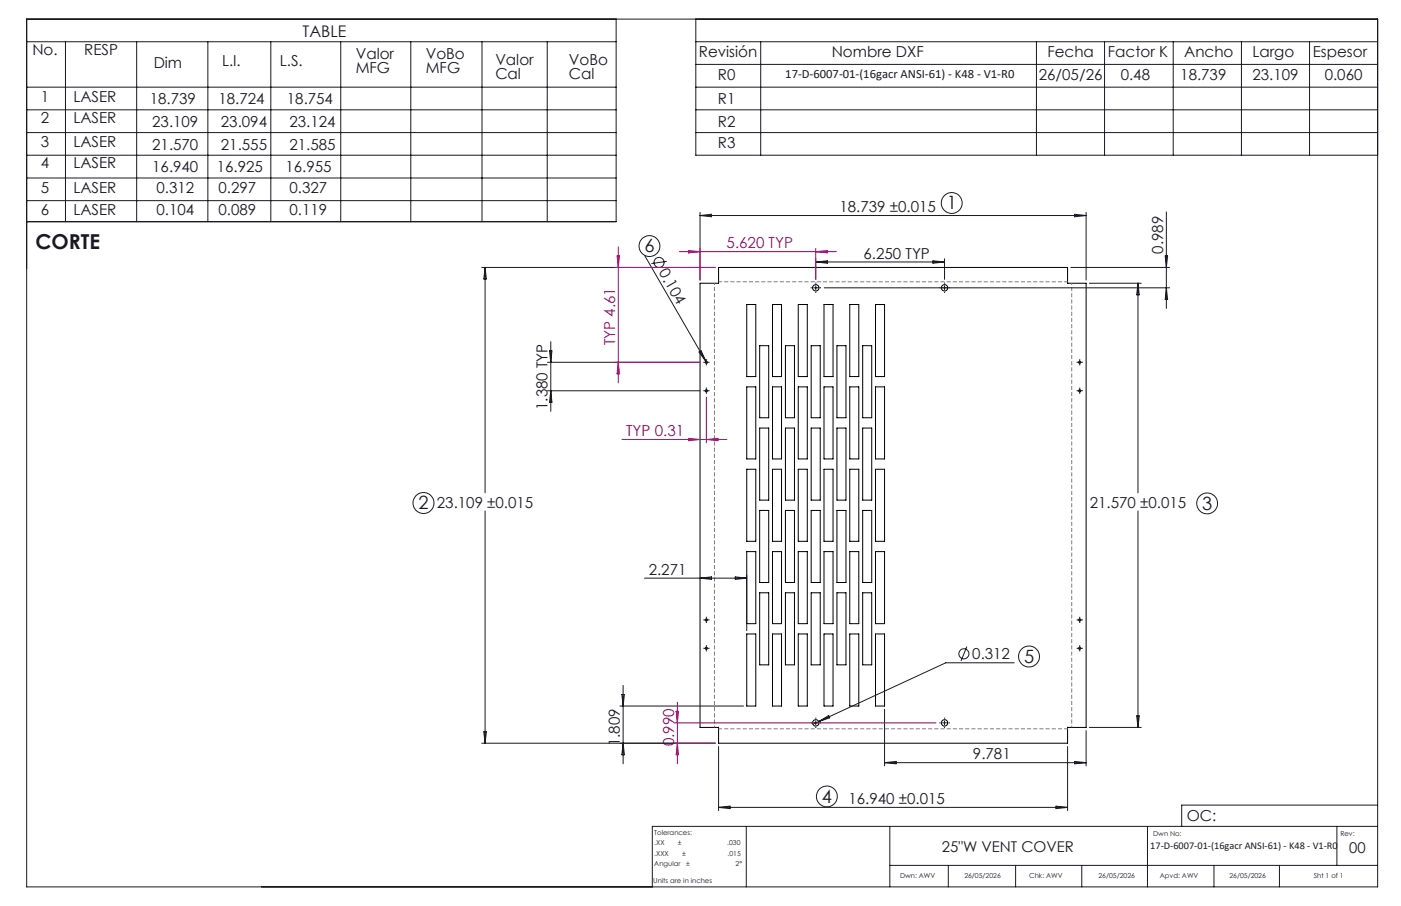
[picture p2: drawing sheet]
<svg xmlns="http://www.w3.org/2000/svg" width="432mm" height="279mm" viewBox="0 0 432 279" stroke-linecap="round" stroke-linejoin="round" font-family="sans-serif">
<g fill="none" stroke="#000" stroke-width=".31">
<path d="M215.8 87.3l5.7 .1v-4.9h107.5v4.9l5.8-.1v137h-5.8v4.9h-107.5v-4.9h-5.7zM221.4 87.3v.1M230.2 93.9h2.7v22.2h-2.7zM238.1 93.9h2.8v22.2h-2.8zM246 93.9h2.8v22.2h-2.8zM254 93.9h2.8v22.2h-2.8zM261.9 93.9h2.8v22.2h-2.8zM269.8 93.9h2.8v22.2h-2.8zM329.1 87.3v.1M230.2 119.3h2.7v22.2h-2.7zM234.1 106.6h2.8v22.2h-2.8zM238.1 119.3h2.8v22.2h-2.8z"/>
<path d="M242.1 106.6h2.8v22.2h-2.8zM246 119.3h2.8v22.2h-2.8zM250 106.6h2.8v22.2h-2.8zM254 119.3h2.8v22.2h-2.8zM258 106.6h2.7v22.2h-2.7zM261.9 119.3h2.8v22.2h-2.8zM265.9 106.6h2.8v22.2h-2.8zM269.8 119.3h2.8v22.2h-2.8zM234.1 132h2.8v22.2h-2.8zM242.1 132h2.8v22.2h-2.8zM250 132h2.8v22.2h-2.8zM258 132h2.7v22.2h-2.7z"/>
<path d="M265.9 132h2.8v22.2h-2.8zM230.2 144.7h2.7v22.2h-2.7zM234.1 157.4h2.8v22.2h-2.8zM238.1 144.7h2.8v22.2h-2.8zM242.1 157.4h2.8v22.2h-2.8zM246 144.7h2.8v22.2h-2.8zM250 157.4h2.8v22.2h-2.8zM254 144.7h2.8v22.2h-2.8zM258 157.4h2.7v22.2h-2.7zM261.9 144.7h2.8v22.2h-2.8zM265.9 157.4h2.8v22.2h-2.8zM269.8 144.7h2.8v22.2h-2.8z"/>
<path d="M230.2 170.1h2.7v22.2h-2.7zM238.1 170.1h2.8v22.2h-2.8zM246 170.1h2.8v22.2h-2.8zM254 170.1h2.8v22.2h-2.8zM261.9 170.1h2.8v22.2h-2.8zM269.8 170.1h2.8v22.2h-2.8zM230.2 195.5h2.7v22.2h-2.7zM234.1 182.8h2.8v22.2h-2.8zM238.1 195.5h2.8v22.2h-2.8zM242.1 182.8h2.8v22.2h-2.8zM246 195.5h2.8v22.2h-2.8zM250 182.8h2.8v22.2h-2.8z"/>
<path d="M254 195.5h2.8v22.2h-2.8zM258 182.8h2.7v22.2h-2.7zM261.9 195.5h2.8v22.2h-2.8zM265.9 182.8h2.8v22.2h-2.8zM269.8 195.5h2.8v22.2h-2.8zM221.4 224.3h.1M329.1 224.3h.1"/>
<circle cx="251.4" cy="88.8" r=".98"/>
<circle cx="291.1" cy="88.8" r=".98"/>
<circle cx="217.7" cy="111.7" r=".33"/>
<circle cx="332.8" cy="111.7" r=".33"/>
<circle cx="217.7" cy="120.5" r=".34"/>
<circle cx="332.8" cy="120.5" r=".34"/>
<circle cx="217.7" cy="191.2" r=".33"/>
<circle cx="217.7" cy="199.9" r=".33"/>
<circle cx="332.8" cy="199.9" r=".33"/>
<circle cx="332.8" cy="191.2" r=".33"/>
<circle cx="251.4" cy="222.9" r=".99"/>
<circle cx="291.1" cy="222.9" r=".99"/>
</g>
<g fill="none" stroke="#191924" stroke-width=".31">
<path d="M8.2 5.9h416.4v267.6h-416.4zM8.2 12.9h181.7M20.2 12.9v55.5M42.1 12.9v55.5M64.1 12.9v55.5M83.5 12.9v55.5M105 12.9v55.5M126.6 12.9v55.5M148.6 12.9v55.5M168.7 12.9v55.5M189.9 5.9v62.5h-181.7M214.5 12.9h210.1"/>
<path d="M214.5 5.9v42h210.1M214.5 19.9h210.1M234.5 12.9v35M319.4 12.9v35M340.4 12.9v35M361.6 12.9v35M382.6 12.9v35M403.6 12.9v35M8.2 26.9h181.7M8.2 33.9h181.7M214.5 26.9h210.1M214.5 33.9h210.1"/>
<path d="M8.2 40.9h181.7M8.2 47.9h181.7M8.2 54.9h181.7M214.5 40.9h210.1M8.2 61.9h181.7M198.7 78.8l18.9 32.6M215.8 65.5v20.9M215.8 66.5h119M215.8 66.5l3.5-.4v.8zM251.4 79.8v6.3M291.1 79.8v6.3M331.2 66.1l3.6 .4-3.6 .4z"/>
<path d="M334.8 65.5v20.9M359.1 78.9h.8l-.4 3.6zM359.5 65.4v29.7M148.5 82.5h72M149.5 82.5v69.5M149.5 82.5l.4 3.5h-.8zM205.5 80.6l-4.7 .7M250.8 88.8h1.3M251.4 88.1v1.3M251.4 80.8h39.7M251.4 80.8l3.6-.4v.8zM254 88.8h106.5"/>
<path d="M287.5 80.4l3.6 .4-3.6 .4zM291.1 88.1v1.3M330 82.5h30.5M335.7 87.3h16.1M350.7 87.3v64.7M350.7 87.3l.4 3.6h-.8zM359.5 88.8l.4 3.5h-.8zM168.7 111.7h47.1M169.4 108.2h.7l-.3 3.5zM169.8 105.4v21.5M215.4 108.5l.7-.3 1.5 3.2zM217.1 111.7h1.2"/>
<path d="M217.6 111.4l.3 .6M217.7 111.1v1.3M217.7 119.9v1.2M332.1 111.7h1.3M332.8 111.1v1.3M332.8 119.9v1.2M168.7 120.5h47.1M169.8 120.5l.3 3.6h-.7zM217.1 120.5h1.2M332.1 120.5h1.3M149.5 157.6v71.6M350.7 157.6v66.7"/>
<path d="M198.6 178.3h31.6M215.8 178.3l3.5-.4v.8zM226.6 177.9l3.6 .4-3.6 .4zM230.2 177.3v17.2M217.1 200h1.2M217.1 191.2h1.2M217.7 190.6v1.2M217.7 199.3v1.3M298 199.4l-1.8 4.4M332.1 200h1.3M332.1 191.2h1.3M332.8 190.6v1.2"/>
<path d="M332.8 199.3v1.3M191.1 217.7h38.1M191.7 214.2h.7l-.3 3.5zM192.1 211.4v24.1M272.6 218.7v17.5M312.6 204.4h-21.1l-39.2 18.1M148.5 229.2h72M149.1 225.7h.8l-.4 3.5zM192.1 229.2l.3 3.6h-.7zM221.5 230.2v19.8M250.8 222.9h1.3M251.4 222.3v1.3"/>
<path d="M252.3 222.5l-1.8 .8M252.3 222.5l3.1-1.8 .3 .7zM272.6 235.2h62.2M272.6 235.2l3.6-.4v.7zM290.5 222.9h1.2M291.1 222.3v1.3M329 230.2v19.8M331.2 234.8l3.6 .4-3.6 .3zM334.8 225.3v10.9M335.7 224.3h16.1M350.3 220.8h.8l-.4 3.5zM221.5 249h107.5"/>
<path d="M221.5 249l3.5-.4v.8zM230 254.8v18.7M274.2 254.8v18.7M325.5 248.6l3.5 .4-3.5 .4zM353.7 254.8v18.7M412 254.8v12.1M424.6 254.8h-223.6v18.7M424.6 248.3h-60.4v6.5M274.2 266.9h150.4M292.3 266.9v6.6M313 266.9v6.6M333.4 266.9v6.6"/>
<path d="M374.2 266.9v6.6M394.3 266.9v6.6"/>
<circle cx="200.2" cy="75.9" r="3.2"/>
<circle cx="293.3" cy="62.6" r="3.2"/>
<circle cx="203.1" cy="80.9" r="1.55"/>
<circle cx="130.5" cy="155.1" r="3.2"/>
<circle cx="372" cy="155.2" r="3.2"/>
<circle cx="297.1" cy="201.6" r="1.56"/>
<circle cx="317.2" cy="202.5" r="3.2"/>
<circle cx="254.8" cy="245.6" r="3.2"/>
</g>
<g fill="none" stroke="#191924" stroke-width=".31" stroke-dasharray="15.2 1.3 1.3 1.3" stroke-linecap="butt">
<path d="M250.2 88.7h-.4M251.4 87.5v-.4M251.4 90v.4M252.7 88.7h.4M289.9 88.7h-.4M291.1 87.5v-.4M291.1 90v.4M292.4 88.7h.3M217.1 111.7h-.3M217.7 119.9v-.4M217.7 111.1v-.3M217.7 112.3v.4"/>
<path d="M218.4 111.7h.3M332.2 111.7h-.4M332.8 119.9v-.4M332.8 111.1v-.3M332.8 112.3v.4M333.4 111.7h.3M217.1 120.5h-.3M217.7 121.1v.3M218.4 120.5h.3M332.2 120.5h-.4M332.8 121.1v.3M333.4 120.5h.3"/>
<path d="M217.1 199.9h-.3M217.1 191.2h-.3M217.7 199.3v-.3M217.7 190.5v-.3M217.7 191.8v.3M218.4 199.9h.3M218.4 191.2h.3M332.2 199.9h-.4M332.2 191.2h-.4M332.8 199.3v-.3M332.8 190.5v-.3M332.8 191.8v.3"/>
<path d="M333.4 199.9h.3M333.4 191.2h.3M217.7 200.6v.3M332.8 200.6v.3M250.2 222.9h-.4M251.4 221.7v-.4M251.4 224.2v.3M252.7 222.9h.4M289.9 222.9h-.4M291.1 221.7v-.4M291.1 224.2v.3M292.4 222.9h.3"/>
</g>
<path d="M329 86.9h-107.5M221.5 224.8h107.5" fill="none" stroke="#808080" stroke-width=".31" stroke-dasharray="1.3 .6" stroke-dashoffset=".2" stroke-linecap="butt"/>
<path d="M220.2 87.3v137M330.3 224.3v-137" fill="none" stroke="#808080" stroke-width=".31" stroke-dasharray="1.3 .6" stroke-dashoffset=".7" stroke-linecap="butt"/>
<g fill="none" stroke="#a0006e" stroke-width=".31">
<path d="M190.2 78.9h.7l-.3 3.6zM190.6 76.1v42M209.4 77.6h48.4M212.2 77.3l3.6 .3-3.6 .4zM215.8 76.6v9.8M251.4 76.6v9.5M251.4 77.6l3.6-.3v.7zM189.5 82.5h31M189.5 111.7h26.3M190.6 111.7l.3 3.6h-.7zM191.7 135.5h32.3M212.2 135.2l3.6 .3-3.6 .4z"/>
<path d="M217.7 122.4v14.2M217.7 135.5l3.6-.3v.7zM208.4 219.4h.7l-.3 3.5zM208.8 216.6v18.9M207.8 222.9h80.7M207.8 229.2h12.7M208.8 229.2l.3 3.6h-.7z"/>
</g>
<text font-size="6.3" fill="#191924" x="11" y="76.8">CORTE</text>
<g font-size="5.6" fill="#191924">
<text x="291.8" y="64.6">1</text>
<text x="198.7" y="77.9">6</text>
<text x="129" y="157.1">2</text>
<text x="370.5" y="157.2">3</text>
<text x="315.6" y="204.4">5</text>
<text x="253.3" y="247.6">4</text>
</g>
<text font-size="4.9" fill="#191924" x="93.3" y="11.4">TABLE</text>
<g font-size="4.7" fill="#191924">
<text x="10" y="17">No.</text>
<text x="26" y="17">RESP</text>
<text x="215.4" y="17.6">Revisión</text>
<text x="256.3" y="17.6">Nombre DXF</text>
<text x="322.8" y="17.5">Fecha</text>
<text x="341.5" y="17.5">Factor K</text>
<text x="365" y="17.5">Ancho</text>
<text x="386" y="17.5">Largo</text>
<text x="404.6" y="17.5">Espesor</text>
<text x="47.4" y="20.9">Dim</text>
<text x="68.4" y="20.4">L.I.</text>
<text x="86.3" y="20.4">L.S.</text>
<text x="109.6" y="18.1">Valor</text>
<text x="109.6" y="22.6">MFG</text>
<text x="131.2" y="18.1">VoBo</text>
<text x="131.2" y="22.6">MFG</text>
<text x="152.7" y="20">Valor</text>
<text x="175.3" y="20">VoBo</text>
<text x="152.7" y="24.5">Cal</text>
<text x="175.3" y="24.5">Cal</text>
<text x="221.3" y="24.6">R0</text>
<text x="320.2" y="24.7">26/05/26</text>
<text x="345.4" y="24.7">0.48</text>
<text x="363.8" y="24.7">18.739</text>
<text x="386" y="24.7">23.109</text>
<text x="408.3" y="24.7">0.060</text>
<text x="12.6" y="31.3">1</text>
<text x="22.6" y="31.3">LASER</text>
<text x="46.1" y="32">18.739</text>
<text x="67.3" y="32">18.724</text>
<text x="88.4" y="32">18.754</text>
<text x="221.3" y="32.1">R1</text>
<text x="12.6" y="38">2</text>
<text x="22.6" y="38">LASER</text>
<text x="46.9" y="39.2">23.109</text>
<text x="68.1" y="39.2">23.094</text>
<text x="89.2" y="39.2">23.124</text>
<text x="221.3" y="39.1">R2</text>
<text x="12.6" y="45.4">3</text>
<text x="22.6" y="45.4">LASER</text>
<text x="46.9" y="46.1">21.570</text>
<text x="68.1" y="46.1">21.555</text>
<text x="89.2" y="46.1">21.585</text>
<text x="221.3" y="45.8">R3</text>
<text x="12.6" y="51.9">4</text>
<text x="22.6" y="51.9">LASER</text>
<text x="46.9" y="53.2">16.940</text>
<text x="66.8" y="53.2">16.925</text>
<text x="88" y="53.2">16.955</text>
<text x="12.6" y="59.5">5</text>
<text x="22.6" y="59.5">LASER</text>
<text x="48.2" y="59.6">0.312</text>
<text x="67.3" y="59.6">0.297</text>
<text x="89.3" y="59.6">0.327</text>
<text x="258.7" y="65.4">18.739 ±0.015</text>
<text x="12.6" y="66.5">6</text>
<text x="22.6" y="66.5">LASER</text>
<text x="48.2" y="66.5">0.104</text>
<text x="67.3" y="66.5">0.089</text>
<text x="89.3" y="66.5">0.119</text>
<text x="202.9" y="84" transform="rotate(60 202.9 84)">0.104</text>
<text x="266.2" y="79.8">6.250 TYP</text>
<text x="358.5" y="78.3" transform="rotate(-90 358.5 78.3)">0.989</text>
<text x="168.7" y="126.4" transform="rotate(-90 168.7 126.4)">1.380 TYP</text>
<text x="134.7" y="156.5">23.109 ±0.015</text>
<text x="335.9" y="156.5">21.570 ±0.015</text>
<text x="199.9" y="177.3">2.271</text>
<text x="299.7" y="203.3">0.312</text>
<text x="191.1" y="230.1" transform="rotate(-90 191.1 230.1)">1.809</text>
<text x="299.9" y="234.2">9.781</text>
<text x="261.5" y="248">16.940 ±0.015</text>
<text x="365.8" y="253.1">OC:</text>
</g>
<g font-size="4.7" fill="#a0006e">
<text x="224" y="76.6">5.620 TYP</text>
<text x="189.6" y="106.5" transform="rotate(-90 189.6 106.5)">TYP 4.61</text>
<text x="193" y="134.5">TYP 0.31</text>
<text x="207.8" y="230.1" transform="rotate(-90 207.8 230.1)">0.990</text>
</g>
<g font-size="4.6" fill="#191924">
<text x="290.3" y="262.7">25&quot;W VENT COVER</text>
<text x="415.9" y="263">00</text>
</g>
<text font-size="3.9" fill="#191924" x="242" y="24">17-D-6007-01-(16gacr ANSI-61) - K48 - V1-R0</text>
<text font-size="3.2" fill="#191924" x="354.5" y="261.8">17-D-6007-01-(16gacr ANSI-61) - K48 - V1-R0</text>
<g font-size="2.1" fill="#191924">
<text x="201.7" y="257.6">Tolerances:</text>
<text x="355.4" y="257.8">Dwn No:</text>
<text x="413.1" y="257.8">Rev:</text>
<text x="201.7" y="260.7">.XX</text>
<text x="201.7" y="263.9">.XXX</text>
<text x="208.9" y="260.7">±</text>
<text x="210.2" y="263.9">±</text>
<text x="224.1" y="260.7">.030</text>
<text x="224.3" y="263.9">.015</text>
<text x="201.7" y="267">Angular</text>
<text x="211.5" y="267">±</text>
<text x="226.7" y="267">2°</text>
<text x="201.3" y="272.3">Units are in inches</text>
<text x="277.4" y="270.7">Dwn: AWV</text>
<text x="297.2" y="270.7">26/05/2026</text>
<text x="317.2" y="270.7">Chk: AWV</text>
<text x="338.6" y="270.7">26/05/2026</text>
<text x="357.5" y="270.7">Apvd: AWV</text>
<text x="378.9" y="270.7">26/05/2026</text>
<text x="404.9" y="270.7">Sht 1 of 1</text>
</g>
</svg>
